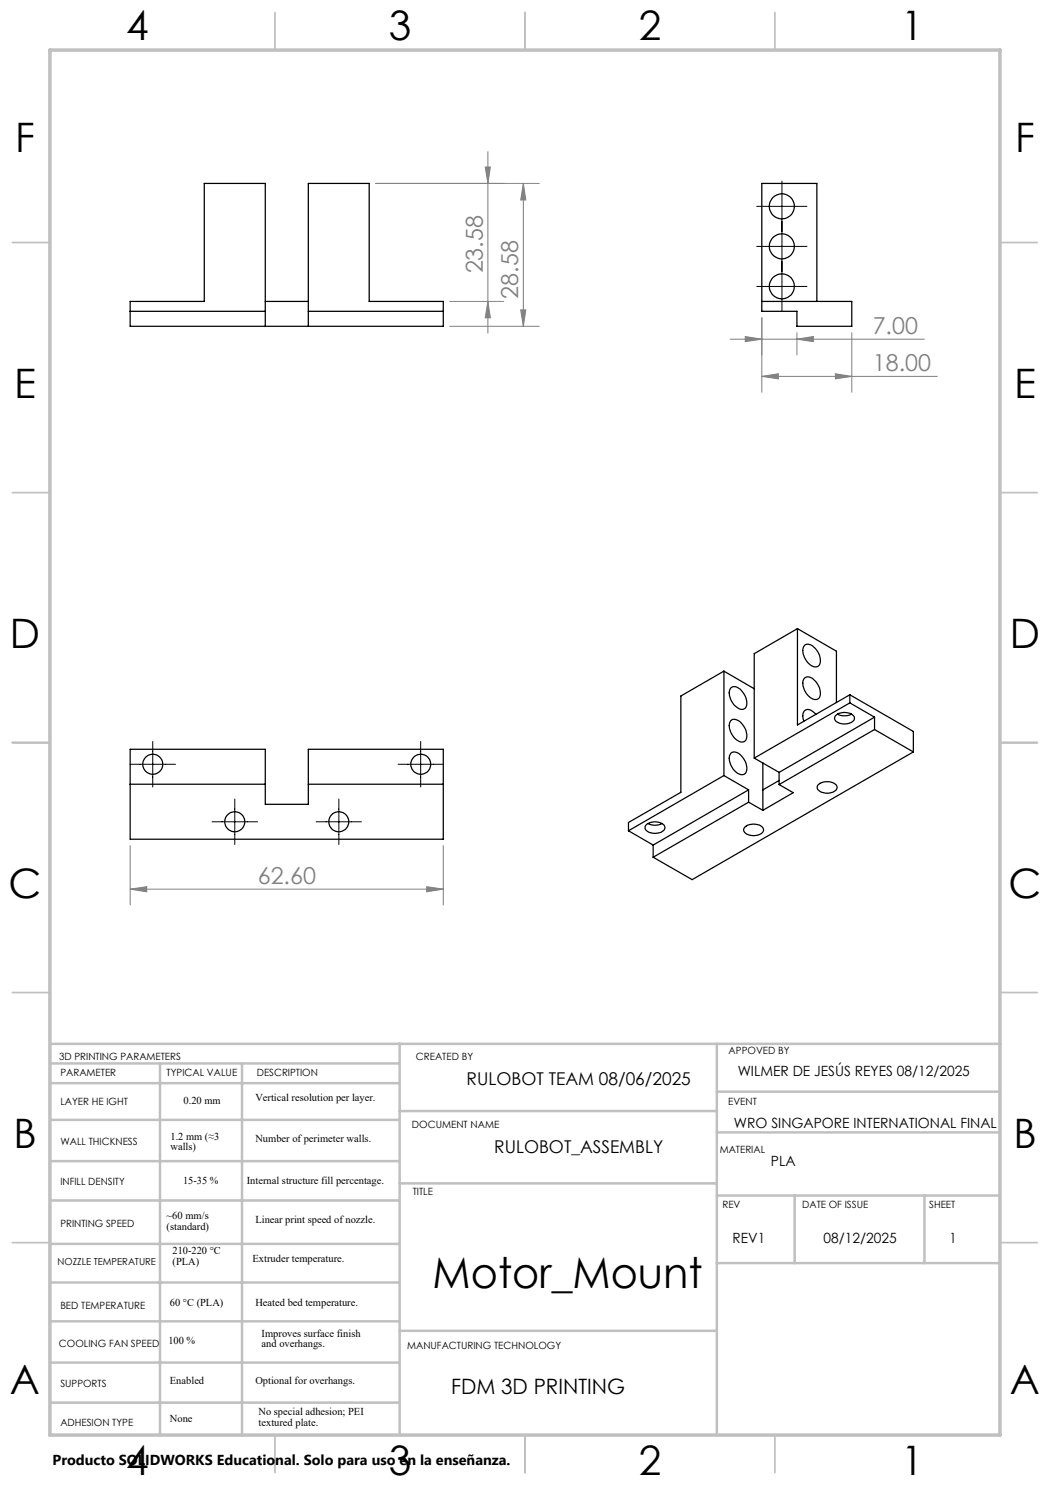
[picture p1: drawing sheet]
<svg xmlns="http://www.w3.org/2000/svg" width="210mm" height="297mm" viewBox="0 0 210 297" stroke-linecap="round" stroke-linejoin="round" font-family="sans-serif">
<g fill="none" stroke="#c0c0c0" stroke-width=".35">
<path d="M55 2.5v7.5M105 2.5v7.5M155 2.5v7.5M2.5 48.5h7.5M200 48.5h7.5M2.5 98.5h7.5M200 98.5h7.5M2.5 148.5h7.5M200 148.5h7.5M2.5 198.5h7.5M200 198.5h7.5M2.5 248.5h7.5"/>
<path d="M200 248.5h7.5M55 287v7.5M105 287v7.5M155 287v7.5"/>
</g>
<g fill="none" stroke="#c0c0c0" stroke-width=".5">
<path d="M10 208.8h190.2M10.1 212.7h69.6M10.1 216.6h69.6M32 212.7v74.4M48.4 212.7v74.4M79.9 208.8v78.2M143.4 208.8v78.2M143.4 218.3h56.6M10.1 224h69.6M10.1 232.2h69.6M79.9 236.7h63.5M79.9 222.2h63.5"/>
<path d="M143.4 226.5h56.6M143.4 239.1h56.6M158.9 239.1v13.5M184.9 239.1v13.5M10.1 240.1h69.6M10.1 256.5h69.6M10.1 248.8h69.6M143.4 252.6h56.6M10.1 272.5h69.6M10.1 264.3h69.6M79.9 266.2h63.5M10.1 280.5h69.6"/>
</g>
<path d="M10 10h190v277h-190z" fill="none" stroke="#c0c0c0" stroke-width=".7"/>
<g fill="none" stroke="#000" stroke-width=".25">
<path d="M26 62.3h27.1M53.1 65.3v-28.6h-12.2v23.6h-14.9v5h62.7v-5h-14.9v-23.6h-12.1v28.6M53.1 60.3h8.6M61.7 62.3h27M152.4 60.3h18v5h-11v-3h-7v-25.6h11v23.6M144.8 134.2v20.9M144.8 134.2l6 3.6M144.8 134.2l-8.6 5v19.3l-10.5 6v1.7M146.1 137.7a1.41 1.41 0 0 1 2.2 .4 3.1 3.1 0 0 1 .7 3.5 1.38 1.38 0 0 1-1.9-.4 3.2 3.2 0 0 1-1-3.5zM159.5 125.7l-8.7 5v20.9M159.5 125.7v19.3l10.5-6M159.5 125.7l7.8 4.5v10.3"/>
<path d="M160.8 135.7a1.43 1.43 0 0 1 2.2 .4 3.1 3.1 0 0 1 .8 3.6 1.58 1.58 0 0 1-2.3-.7 2.96 2.96 0 0 1-.7-3.3zM161 129a1.78 1.78 0 0 1 2.2 .9 2.84 2.84 0 0 1 .6 3.2 1.92 1.92 0 0 1-2.7-1.2 2.51 2.51 0 0 1-.1-2.9zM170 139v1.6M170 139l12.7 7.3v4.1M26 149.9h27.1v11h8.6v-11h27v17.9h-62.7zM26 156.8h27.1M61.7 156.8h27M144.8 155.1l4.9 2.9M144.8 155.1l-19.1 11.1M146.1 144.2a1.58 1.58 0 0 1 2.4 .7 2.84 2.84 0 0 1 .5 3.3 1.92 1.92 0 0 1-2.6-1.2 2.7 2.7 0 0 1-.3-2.8zM146.3 150.6a1.9 1.9 0 0 1 2.4 1.1 2.4 2.4 0 0 1 .2 3.1 2.28 2.28 0 0 1-2.6-1.6 2.23 2.23 0 0 1 0-2.6zM149.7 158v2.4"/>
<path d="M149.7 158l-19.1 11M150.8 151.6l5 2.9M152.6 152.6v9.5M155.8 154.5v2.4M155.8 156.9l2.8 1.6-6 3.6M155.8 156.1l-3.2 1.9M163.2 142.9a1.58 1.58 0 0 0-2.4-.7 2.14 2.14 0 0 0 0 2M163.7 156.9a2.8 2.8 0 0 1 3.6 .2 1.02 1.02 0 0 1-1 1.4 2.46 2.46 0 0 1-2.9-.8v-.4zM167.1 143.1a2.66 2.66 0 0 1 3.8 .4 1.49 1.49 0 0 1-1.7 1.3 1.97 1.97 0 0 1-2.3-1.2zM167.5 142.8a3.3 3.3 0 0 0 2.8 0M170 140.6l4.9 2.8M170 140.6l-19.2 11"/>
<path d="M174.9 145.9l7.8 4.5M174.9 143.4v2.5M174.9 143.4l-19.1 11.1M174.9 145.9l-19.1 11M182.7 150.4l-44.3 25.5-7.8-4.5M125.7 166.2l4.9 2.8M129.2 165a2.7 2.7 0 0 1 3.7 .2 1.02 1.02 0 0 1-1 1.3 2.46 2.46 0 0 1-2.9-.8v-.4zM129.6 164.7a3 3 0 0 0 2.8 0M130.6 169v2.4M148.9 165.4a2.7 2.7 0 0 1 3.7 .2 1.02 1.02 0 0 1-1 1.4 2.46 2.46 0 0 1-2.9-.8v-.4zM149.7 160.4l2.9 1.7M149.7 160.4l-19.1 11"/>
<circle cx="156.4" cy="41.3" r="2.49"/>
<circle cx="156.4" cy="57.3" r="2.5"/>
<circle cx="156.4" cy="49.3" r="2.5"/>
<circle cx="30.6" cy="152.9" r="2.01"/>
<circle cx="84.1" cy="152.8" r="2"/>
<circle cx="46.9" cy="164.3" r="2"/>
<circle cx="67.7" cy="164.3" r="2"/>
</g>
<g fill="none" stroke="#808080" stroke-width=".2">
<path d="M75.1 36.7h32.7M97 33.4h1.1l-.5 3.3zM97.6 30.3v36.3M104.7 36.7l.5 3.3h-1.1zM104.7 36.7v28.6M89.9 65.3h17.9M89.9 60.3h10.9M97.6 60.3l.5 3.3h-1.1zM104.1 62h1.1l-.5 3.3zM146 67.8h38.9M149 67.3l3.4 .5-3.4 .5zM152.4 75.3l3.3-.5v1z"/>
<path d="M152.4 63.5v15M152.4 75.3h35.1M159.4 67.8l3.3-.5v1zM159.4 66.5v4.5M167.1 74.8l3.3 .5-3.3 .5zM170.4 66.5v12M26 177.8l3.4-.5v1.1zM26 169.1v11.9M26 177.8h62.7M85.3 177.3l3.4 .5-3.4 .6zM88.7 169.1v11.9"/>
</g>
<path d="M156.4 36.2v26.1M151.3 57.3h10.1M151.3 49.3h10.1M151.3 41.3h10.1M26 152.9h9.1M30.6 148.3v9.1M47 159.8v9.1M67.8 159.8v9.1M79.6 152.9h9.1M84.1 148.3v9.1M42.4 164.4h9.1M63.2 164.4h9.1" fill="none" stroke="#000" stroke-width=".2"/>
<g fill="#808080">
<path d="M26 177.8l3.4-.5v1.1zM85.3 177.3l3.4 .5-3.4 .6zM149 67.3l3.4 .5-3.4 .5zM159.4 67.8l3.3-.5v1z"/>
<path d="M104.1 62h1.1l-.5 3.3zM104.7 36.7l.5 3.3h-1.1z"/>
<path d="M97 33.4h1.1l-.5 3.3zM97.6 60.3l.5 3.3h-1.1z"/>
<path d="M152.4 75.3l3.3-.5v1zM167.1 74.8l3.3 .5-3.3 .5z"/>
</g>
<text font-size="8.5" x="86.5" y="257.6">Motor_Mount</text>
<g font-size="8.1">
<text x="25.2" y="8">4</text>
<text x="77.7" y="8">3</text>
<text x="127.7" y="8">2</text>
<text x="180.2" y="8">1</text>
<text x="3" y="30.4">F</text>
<text x="203" y="30.4">F</text>
<text x="2.8" y="79.6">E</text>
<text x="202.8" y="79.6">E</text>
<text x="2" y="129.6">D</text>
<text x="202" y="129.6">D</text>
<text x="1.7" y="179.6">C</text>
<text x="201.7" y="179.6">C</text>
<text x="2.7" y="229.6">B</text>
<text x="202.7" y="229.6">B</text>
<text x="2" y="278.9">A</text>
<text x="202" y="278.9">A</text>
<text x="25.2" y="295">4</text>
<text x="77.7" y="295">3</text>
<text x="127.7" y="295">2</text>
<text x="180.2" y="295">1</text>
</g>
<g font-size="4.7" fill="#808080">
<text x="96.6" y="54.7" transform="rotate(-90 96.6 54.7)">23.58</text>
<text x="103.7" y="59.7" transform="rotate(-90 103.7 59.7)">28.58</text>
<text x="174.5" y="66.8">7.00</text>
<text x="174.6" y="74.2">18.00</text>
<text x="51.6" y="176.8">62.60</text>
</g>
<text font-size="4.2" x="90.2" y="278.9">FDM 3D PRINTING</text>
<g font-size="3.5">
<text x="93.3" y="217">RULOBOT TEAM 08/06/2025</text>
<text x="98.8" y="230.6">RULOBOT_ASSEMBLY</text>
</g>
<text font-size="2.9" x="10.5" y="292.9">Producto SOLIDWORKS Educational. Solo para uso en la enseñanza.</text>
<g font-size="2.8">
<text x="147.5" y="215.1">WILMER DE JESÚS REYES 08/12/2025</text>
<text x="146.8" y="225.6">WRO SINGAPORE INTERNATIONAL FINAL</text>
<text x="154.2" y="233.1">PLA</text>
<text x="146.5" y="248.6">REV1</text>
<text x="164.7" y="248.6">08/12/2025</text>
<text x="189.9" y="248.6">1</text>
</g>
<g font-size="2.1">
<text x="36.7" y="220.7">0.20 mm</text>
<text x="51.1" y="220.3">Vertical resolution per layer.</text>
<text x="34.1" y="227.9">1.2 mm (≈3</text>
<text x="34.1" y="230">walls)</text>
<text x="51.1" y="228.4">Number of perimeter walls.</text>
<text x="36.6" y="236.7">15-35 %</text>
<text x="49.4" y="236.7">Internal structure fill percentage.</text>
<text x="33.3" y="243.8">~60 mm/s</text>
<text x="33.3" y="245.9">(standard)</text>
<text x="51.1" y="244.6">Linear print speed of nozzle.</text>
<text x="34.5" y="250.9">210-220 °C</text>
<text x="34.5" y="253">(PLA)</text>
<text x="50.5" y="252.4">Extruder temperature.</text>
<text x="34" y="261.2">60 °C (PLA)</text>
<text x="51.1" y="261.2">Heated bed temperature.</text>
<text x="33.7" y="268.8">100 %</text>
<text x="52.3" y="267.3">Improves surface finish</text>
<text x="52.3" y="269.4">and overhangs.</text>
<text x="34" y="276.7">Enabled</text>
<text x="51.1" y="276.7">Optional for overhangs.</text>
<text x="34" y="284.5">None</text>
<text x="51.7" y="283">No special adhesion; PEI</text>
<text x="51.7" y="285.1">textured plate.</text>
</g>
<g font-size="2">
<text x="11.8" y="212">3D PRINTING PARAMETERS</text>
<text x="12.1" y="215.1">PARAMETER</text>
<text x="33.3" y="215.1">TYPICAL VALUE</text>
<text x="51.4" y="215.1">DESCRIPTION</text>
<text x="83.2" y="212">CREATED BY</text>
<text x="145.7" y="210.7">APPOVED BY</text>
<text x="12.1" y="221">LAYER HE IGHT</text>
<text x="145.6" y="221">EVENT</text>
<text x="82.4" y="225.6">DOCUMENT NAME</text>
<text x="12.1" y="229.1">WALL THICKNESS</text>
<text x="143.9" y="230.5">MATERIAL</text>
<text x="12.1" y="237">INFILL DENSITY</text>
<text x="82.6" y="238.9">TITLE</text>
<text x="12.1" y="245.3">PRINTING SPEED</text>
<text x="144.5" y="241.7">REV</text>
<text x="160.4" y="241.7">DATE OF ISSUE</text>
<text x="185.8" y="241.7">SHEET</text>
<text x="12.1" y="261.9">BED TEMPERATURE</text>
<text x="11.8" y="269.5">COOLING FAN SPEED</text>
<text x="81.4" y="269.8">MANUFACTURING TECHNOLOGY</text>
<text x="12.1" y="277.4">SUPPORTS</text>
<text x="12.1" y="285.1">ADHESION TYPE</text>
</g>
<text font-size="1.9" x="11.5" y="253">NOZZLE TEMPERATURE</text>
</svg>
